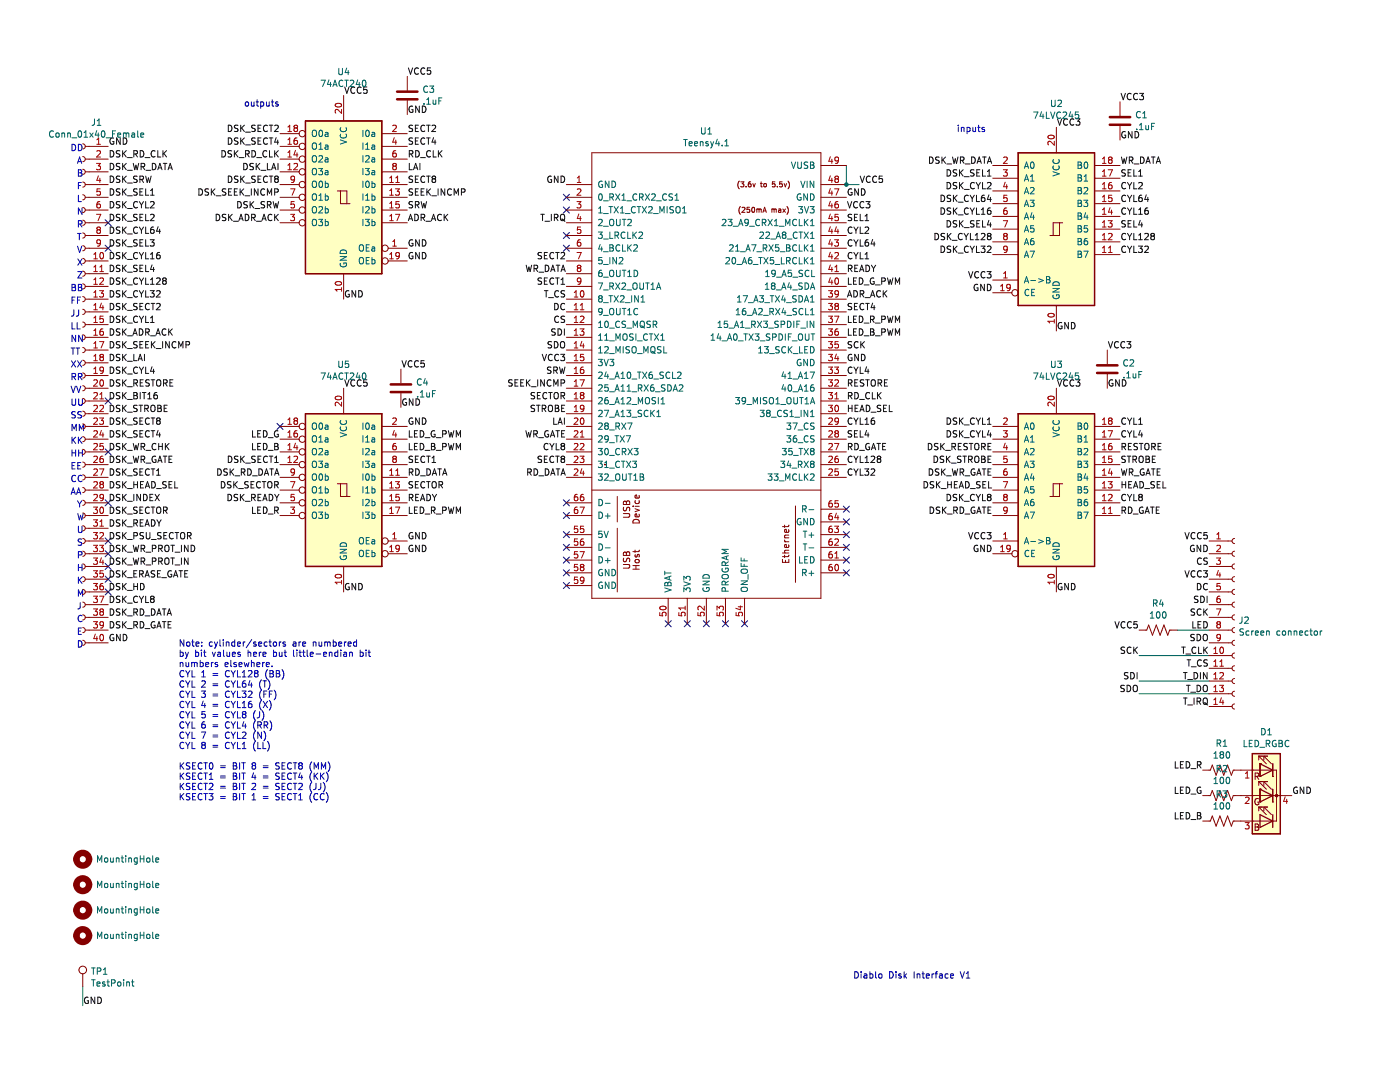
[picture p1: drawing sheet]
EESchema Schematic File Version 4
EELAYER 30 0
EELAYER END
$Descr A 11000 8500
encoding utf-8
Sheet 1 1
Title ""
Date ""
Rev ""
Comp ""
Comment1 ""
Comment2 ""
Comment3 ""
Comment4 ""
$EndDescr
$Comp
L interface-rescue:LED_RGBC-Device D1
U 1 1
P 9950 6250
F 0 "D1" H 9950 6750 50  0000 C CNN
F 1 "LED_RGBC" H 9950 6657 50  0000 C CNN
F 2 "SparkFun:LED-RGB-THRU" H 9950 6200 50  0001 C CNN
F 3 "~" H 9950 6200 50  0001 C CNN
	1    9950 6250
	-1   0    0    -1  
$EndComp
$Comp
L interface-rescue:R_US-Device R1
U 1 1
P 9600 6050
F 0 "R1" V 9390 6050 50  0000 C CNN
F 1 "180" V 9483 6050 50  0000 C CNN
F 2 "Resistors_ThroughHole:R_Axial_DIN0207_L6.3mm_D2.5mm_P7.62mm_Horizontal" V 9640 6040 50  0001 C CNN
F 3 "~" H 9600 6050 50  0001 C CNN
	1    9600 6050
	0    1    1    0   
$EndComp
$Comp
L interface-rescue:R_US-Device R2
U 1 1
P 9600 6250
F 0 "R2" V 9390 6250 50  0000 C CNN
F 1 "100" V 9483 6250 50  0000 C CNN
F 2 "Resistors_ThroughHole:R_Axial_DIN0207_L6.3mm_D2.5mm_P7.62mm_Horizontal" V 9640 6240 50  0001 C CNN
F 3 "~" H 9600 6250 50  0001 C CNN
	1    9600 6250
	0    1    1    0   
$EndComp
$Comp
L interface-rescue:R_US-Device R3
U 1 1
P 9600 6450
F 0 "R3" V 9390 6450 50  0000 C CNN
F 1 "100" V 9483 6450 50  0000 C CNN
F 2 "Resistors_ThroughHole:R_Axial_DIN0207_L6.3mm_D2.5mm_P7.62mm_Horizontal" V 9640 6440 50  0001 C CNN
F 3 "~" H 9600 6450 50  0001 C CNN
	1    9600 6450
	0    1    1    0   
$EndComp
$Comp
L interface-rescue:Conn_01x40_Female-Connector J1
U 1 1
P 650 3050
F 0 "J1" H 541 5138 50  0000 C CNN
F 1 "Conn_01x40_Female" H 541 5045 50  0000 C CNN
F 2 "interface:connector-2x20" H 650 3050 50  0001 C CNN
F 3 "~" H 650 3050 50  0001 C CNN
	1    650  3050
	-1   0    0    -1  
$EndComp
$Comp
L interface-rescue:Conn_01x14_Female-Connector J2
U 1 1
P 9700 4850
F 0 "J2" H 9728 4826 50  0000 L CNN
F 1 "Screen connector" H 9728 4733 50  0000 L CNN
F 2 "Pin_Headers:Pin_Header_Straight_1x14_Pitch2.54mm" H 9700 4850 50  0001 C CNN
F 3 "~" H 9700 4850 50  0001 C CNN
	1    9700 4850
	1    0    0    -1  
$EndComp
$Comp
L interface-rescue:C-Device C3
U 1 1
P 3200 750
F 0 "C3" H 3315 797 50  0000 L CNN
F 1 ".1uF" H 3315 704 50  0000 L CNN
F 2 "Capacitors_ThroughHole:C_Disc_D3.0mm_W1.6mm_P2.50mm" H 3238 600 50  0001 C CNN
F 3 "~" H 3200 750 50  0001 C CNN
	1    3200 750 
	1    0    0    -1  
$EndComp
$Comp
L interface-rescue:C-Device C4
U 1 1
P 3150 3050
F 0 "C4" H 3265 3097 50  0000 L CNN
F 1 ".1uF" H 3265 3004 50  0000 L CNN
F 2 "Capacitors_ThroughHole:C_Disc_D3.0mm_W1.6mm_P2.50mm" H 3188 2900 50  0001 C CNN
F 3 "~" H 3150 3050 50  0001 C CNN
	1    3150 3050
	1    0    0    -1  
$EndComp
$Comp
L interface-rescue:C-Device C1
U 1 1
P 8800 950
F 0 "C1" H 8915 997 50  0000 L CNN
F 1 ".1uF" H 8915 904 50  0000 L CNN
F 2 "Capacitors_ThroughHole:C_Disc_D3.0mm_W1.6mm_P2.50mm" H 8838 800 50  0001 C CNN
F 3 "~" H 8800 950 50  0001 C CNN
	1    8800 950 
	1    0    0    -1  
$EndComp
$Comp
L interface-rescue:C-Device C2
U 1 1
P 8700 2900
F 0 "C2" H 8815 2947 50  0000 L CNN
F 1 ".1uF" H 8815 2854 50  0000 L CNN
F 2 "Capacitors_ThroughHole:C_Disc_D3.0mm_W1.6mm_P2.50mm" H 8738 2750 50  0001 C CNN
F 3 "~" H 8700 2900 50  0001 C CNN
	1    8700 2900
	1    0    0    -1  
$EndComp
Text Label 6650 2850 0    50   ~ 0
GND
Text Label 4450 1450 2    50   ~ 0
GND
Text Label 3200 600  0    50   ~ 0
VCC5
Text Label 3150 2900 0    50   ~ 0
VCC5
Text Label 8800 800  0    50   ~ 0
VCC3
Text Label 8700 2750 0    50   ~ 0
VCC3
Text Label 3200 900  0    50   ~ 0
GND
Text Label 3150 3200 0    50   ~ 0
GND
Text Label 8800 1100 0    50   ~ 0
GND
Text Label 8700 3050 0    50   ~ 0
GND
Text Label 10150 6250 0    50   ~ 0
GND
Text Label 2700 4650 0    50   ~ 0
GND
Text Label 2700 2350 0    50   ~ 0
GND
Text Label 8300 2600 0    50   ~ 0
GND
Text Label 8300 4650 0    50   ~ 0
GND
Text Label 8300 3050 0    50   ~ 0
VCC3
Text Label 8300 1000 0    50   ~ 0
VCC3
Text Label 2700 3050 0    50   ~ 0
VCC5
Text Label 2700 750  0    50   ~ 0
VCC5
Text Label 9500 4250 2    50   ~ 0
VCC5
Text Label 9500 4350 2    50   ~ 0
GND
Text Label 9500 4450 2    50   ~ 0
CS
Text Label 9500 4550 2    50   ~ 0
VCC3
Text Label 9500 4650 2    50   ~ 0
DC
Text Label 9500 4750 2    50   ~ 0
SDI
Text Label 9500 4850 2    50   ~ 0
SCK
Text Label 9500 4950 2    50   ~ 0
LED
Text Label 9500 5050 2    50   ~ 0
SDO
Text Label 9500 5150 2    50   ~ 0
T_CLK
Text Label 9500 5250 2    50   ~ 0
T_CS
Text Label 9500 5350 2    50   ~ 0
T_DIN
Text Label 9500 5450 2    50   ~ 0
T_DO
Text Label 9500 5550 2    50   ~ 0
T_IRQ
$Comp
L interface-rescue:R_US-Device R4
U 1 1
P 9100 4950
F 0 "R4" V 8890 4950 50  0000 C CNN
F 1 "100" V 8983 4950 50  0000 C CNN
F 2 "Resistors_ThroughHole:R_Axial_DIN0207_L6.3mm_D2.5mm_P7.62mm_Horizontal" V 9140 4940 50  0001 C CNN
F 3 "~" H 9100 4950 50  0001 C CNN
	1    9100 4950
	0    1    1    0   
$EndComp
Wire Wire Line
	9500 4950 9250 4950
Text Label 8950 4950 2    50   ~ 0
VCC5
$Comp
L interface-rescue:74LS240-74xx U5
U 1 1
P 2700 3850
F 0 "U5" H 2700 4836 50  0000 C CNN
F 1 "74ACT240" H 2700 4743 50  0000 C CNN
F 2 "Housings_DIP:DIP-20_W7.62mm" H 2700 3850 50  0001 C CNN
F 3 "http://www.ti.com/lit/ds/symlink/sn74ls240.pdf" H 2700 3850 50  0001 C CNN
	1    2700 3850
	-1   0    0    -1  
$EndComp
$Comp
L interface-rescue:74LS240-74xx U4
U 1 1
P 2700 1550
F 0 "U4" H 2700 2536 50  0000 C CNN
F 1 "74ACT240" H 2700 2443 50  0000 C CNN
F 2 "Housings_DIP:DIP-20_W7.62mm" H 2700 1550 50  0001 C CNN
F 3 "http://www.ti.com/lit/ds/symlink/sn74ls240.pdf" H 2700 1550 50  0001 C CNN
	1    2700 1550
	-1   0    0    -1  
$EndComp
$Comp
L interface-rescue:74HC245-74xx U2
U 1 1
P 8300 1800
F 0 "U2" H 8300 2786 50  0000 C CNN
F 1 "74LVC245" H 8300 2693 50  0000 C CNN
F 2 "Housings_DIP:DIP-20_W7.62mm" H 8300 1800 50  0001 C CNN
F 3 "http://www.ti.com/lit/gpn/sn74HC245" H 8300 1800 50  0001 C CNN
	1    8300 1800
	1    0    0    -1  
$EndComp
$Comp
L interface-rescue:74HC245-74xx U3
U 1 1
P 8300 3850
F 0 "U3" H 8300 4836 50  0000 C CNN
F 1 "74LVC245" H 8300 4743 50  0000 C CNN
F 2 "Housings_DIP:DIP-20_W7.62mm" H 8300 3850 50  0001 C CNN
F 3 "http://www.ti.com/lit/gpn/sn74HC245" H 8300 3850 50  0001 C CNN
	1    8300 3850
	1    0    0    -1  
$EndComp
Text Label 850  1250 0    50   ~ 0
DSK_RD_CLK
Text Label 850  1350 0    50   ~ 0
DSK_WR_DATA
Text Label 850  1150 0    50   ~ 0
GND
Text Label 850  4850 0    50   ~ 0
DSK_RD_DATA
Text Label 850  4950 0    50   ~ 0
DSK_RD_GATE
Text Label 850  1450 0    50   ~ 0
DSK_SRW
Text Label 850  4450 0    50   ~ 0
DSK_WR_PROT_IN
Text Label 850  4750 0    50   ~ 0
DSK_CYL8
Text Label 850  4550 0    50   ~ 0
DSK_ERASE_GATE
Text Label 850  1550 0    50   ~ 0
DSK_SEL1
Text Label 850  4650 0    50   ~ 0
DSK_HD
Text Label 850  4350 0    50   ~ 0
DSK_WR_PROT_IND
Text Label 850  1750 0    50   ~ 0
DSK_SEL2
Text Label 850  4250 0    50   ~ 0
DSK_PSU_SECTOR
Text Label 850  1850 0    50   ~ 0
DSK_CYL64
Text Label 850  4150 0    50   ~ 0
DSK_READY
Text Label 850  1950 0    50   ~ 0
DSK_SEL3
Text Label 850  4050 0    50   ~ 0
DSK_SECTOR
Text Label 850  2050 0    50   ~ 0
DSK_CYL16
Text Label 850  2150 0    50   ~ 0
DSK_SEL4
Text Label 850  2250 0    50   ~ 0
DSK_CYL128
Text Label 850  2350 0    50   ~ 0
DSK_CYL32
Text Label 850  2450 0    50   ~ 0
DSK_SECT2
Text Label 850  2550 0    50   ~ 0
DSK_CYL1
Text Label 850  2650 0    50   ~ 0
DSK_ADR_ACK
Text Label 850  2750 0    50   ~ 0
DSK_SEEK_INCMP
Text Label 850  2850 0    50   ~ 0
DSK_LAI
Text Label 850  3050 0    50   ~ 0
DSK_RESTORE
Text Label 850  3150 0    50   ~ 0
DSK_BIT16
Text Label 850  3250 0    50   ~ 0
DSK_STROBE
Text Label 850  3350 0    50   ~ 0
DSK_SECT8
Text Label 850  3450 0    50   ~ 0
DSK_SECT4
Text Label 850  3550 0    50   ~ 0
DSK_WR_CHK
Text Label 850  3650 0    50   ~ 0
DSK_WR_GATE
Text Label 850  3750 0    50   ~ 0
DSK_SECT1
Text Label 850  3950 0    50   ~ 0
DSK_INDEX
Text Label 850  5050 0    50   ~ 0
GND
Text Label 850  2950 0    50   ~ 0
DSK_CYL4
Text Label 2200 1250 2    50   ~ 0
DSK_RD_CLK
Text Label 3200 1250 0    50   ~ 0
RD_CLK
Text Label 7800 1300 2    50   ~ 0
DSK_WR_DATA
Text Label 7800 1400 2    50   ~ 0
DSK_SEL1
Text Label 7800 1500 2    50   ~ 0
DSK_CYL2
Text Label 7800 1600 2    50   ~ 0
DSK_CYL64
Text Label 7800 1700 2    50   ~ 0
DSK_CYL16
Text Label 7800 1800 2    50   ~ 0
DSK_SEL4
Text Label 7800 1900 2    50   ~ 0
DSK_CYL128
Text Label 7800 2000 2    50   ~ 0
DSK_CYL32
Text Label 7800 3350 2    50   ~ 0
DSK_CYL1
Text Label 7800 3450 2    50   ~ 0
DSK_CYL4
Text Label 7800 3550 2    50   ~ 0
DSK_RESTORE
Text Label 7800 3650 2    50   ~ 0
DSK_STROBE
Text Label 7800 3750 2    50   ~ 0
DSK_WR_GATE
Text Label 7800 3850 2    50   ~ 0
DSK_HEAD_SEL
Text Label 7800 3950 2    50   ~ 0
DSK_CYL8
Text Label 7800 4050 2    50   ~ 0
DSK_RD_GATE
NoConn ~ 850  4550
NoConn ~ 850  1750
NoConn ~ 850  1950
Text Label 2200 1650 2    50   ~ 0
DSK_SRW
Text Label 2200 1050 2    50   ~ 0
DSK_SECT2
Text Label 2200 1750 2    50   ~ 0
DSK_ADR_ACK
Text Label 2200 1550 2    50   ~ 0
DSK_SEEK_INCMP
Text Label 2200 1350 2    50   ~ 0
DSK_LAI
Text Label 2200 1450 2    50   ~ 0
DSK_SECT8
Text Label 2200 1150 2    50   ~ 0
DSK_SECT4
NoConn ~ 850  4350
NoConn ~ 850  4450
Text Label 9450 6050 2    50   ~ 0
LED_R
Text Label 9450 6250 2    50   ~ 0
LED_G
Text Label 9450 6450 2    50   ~ 0
LED_B
Text Label 2200 3550 2    50   ~ 0
LED_B
Text Label 2200 3450 2    50   ~ 0
LED_G
Text Label 2200 4050 2    50   ~ 0
LED_R
Text Label 3200 1950 0    50   ~ 0
GND
Text Label 3200 2050 0    50   ~ 0
GND
Text Label 3200 4250 0    50   ~ 0
GND
Text Label 3200 4350 0    50   ~ 0
GND
Text Label 3200 1650 0    50   ~ 0
SRW
Text Label 2200 3650 2    50   ~ 0
DSK_SECT1
Text Label 2200 3950 2    50   ~ 0
DSK_READY
Text Label 2200 3750 2    50   ~ 0
DSK_RD_DATA
NoConn ~ 850  4650
Text Label 8800 1300 0    50   ~ 0
WR_DATA
Text Label 3200 1050 0    50   ~ 0
SECT2
Text Label 3200 1750 0    50   ~ 0
ADR_ACK
Text Label 3200 1550 0    50   ~ 0
SEEK_INCMP
Text Label 3200 1350 0    50   ~ 0
LAI
Text Label 3200 1450 0    50   ~ 0
SECT8
Text Label 3200 3650 0    50   ~ 0
SECT1
Text Label 3200 3950 0    50   ~ 0
READY
Text Label 3200 3750 0    50   ~ 0
RD_DATA
Text Label 3200 4050 0    50   ~ 0
LED_R_PWM
Text Label 3200 3450 0    50   ~ 0
LED_G_PWM
Text Label 3200 3550 0    50   ~ 0
LED_B_PWM
Text Label 8800 1400 0    50   ~ 0
SEL1
Text Label 8800 1500 0    50   ~ 0
CYL2
Text Label 8800 1600 0    50   ~ 0
CYL64
Text Label 8800 1700 0    50   ~ 0
CYL16
Text Label 8800 1800 0    50   ~ 0
SEL4
Text Label 8800 1900 0    50   ~ 0
CYL128
Text Label 8800 2000 0    50   ~ 0
CYL32
Text Label 7800 2200 2    50   ~ 0
VCC3
Text Label 7800 2300 2    50   ~ 0
GND
Text Label 7800 4250 2    50   ~ 0
VCC3
Text Label 7800 4350 2    50   ~ 0
GND
Text Label 8800 3350 0    50   ~ 0
CYL1
Text Label 8800 3450 0    50   ~ 0
CYL4
Text Label 8800 3550 0    50   ~ 0
RESTORE
Text Label 8800 3650 0    50   ~ 0
STROBE
Text Label 8800 3750 0    50   ~ 0
WR_GATE
Text Label 8800 3850 0    50   ~ 0
HEAD_SEL
Text Label 8800 4050 0    50   ~ 0
RD_GATE
Text Label 4450 2550 2    50   ~ 0
CS
Text Label 4450 2450 2    50   ~ 0
DC
Text Label 4450 2650 2    50   ~ 0
SDI
Text Label 6650 2750 0    50   ~ 0
SCK
Text Label 4450 2750 2    50   ~ 0
SDO
Text Label 8950 5150 2    50   ~ 0
SCK
Text Label 4450 2350 2    50   ~ 0
T_CS
Text Label 4450 1750 2    50   ~ 0
T_IRQ
Text Label 8950 5350 2    50   ~ 0
SDI
Text Label 8950 5450 2    50   ~ 0
SDO
Wire Wire Line
	8950 5450 9500 5450
Wire Wire Line
	8950 5350 9500 5350
Wire Wire Line
	8950 5150 9500 5150
Text Label 6750 1450 0    50   ~ 0
VCC5
Text Label 6650 1650 0    50   ~ 0
VCC3
Text Label 6650 1550 0    50   ~ 0
GND
Text Label 4450 2050 2    50   ~ 0
SECT2
Text Notes 2200 850  2    50   ~ 0
outputs
Text Notes 7750 1050 2    50   ~ 0
inputs
Text Label 4450 3350 2    50   ~ 0
LAI
Text Label 6650 2450 0    50   ~ 0
SECT4
Text Label 4450 3250 2    50   ~ 0
STROBE
Text Label 4450 3650 2    50   ~ 0
SECT8
Text Label 4450 3150 2    50   ~ 0
SECTOR
Text Label 4450 3750 2    50   ~ 0
RD_DATA
Text Label 6650 1750 0    50   ~ 0
SEL1
Text Label 6650 1850 0    50   ~ 0
CYL2
Text Label 6650 1950 0    50   ~ 0
CYL64
Text Label 6650 3350 0    50   ~ 0
CYL16
Text Label 6650 3450 0    50   ~ 0
SEL4
Text Label 6650 3650 0    50   ~ 0
CYL128
Text Label 6650 3750 0    50   ~ 0
CYL32
Text Label 6650 2050 0    50   ~ 0
CYL1
Text Label 6650 2950 0    50   ~ 0
CYL4
Text Label 6650 3050 0    50   ~ 0
RESTORE
Text Label 6650 3550 0    50   ~ 0
RD_GATE
Text Label 850  1650 0    50   ~ 0
DSK_CYL2
$Comp
L interface-rescue:MountingHole-Mechanical H1
U 1 1
P 650 6750
F 0 "H1" H 750 6797 50  0001 L CNN
F 1 "MountingHole" H 750 6750 50  0000 L CNN
F 2 "interface:MountingHole_M3" H 650 6750 50  0001 C CNN
F 3 "~" H 650 6750 50  0001 C CNN
	1    650  6750
	1    0    0    -1  
$EndComp
$Comp
L interface-rescue:MountingHole-Mechanical H2
U 1 1
P 650 6950
F 0 "H2" H 750 6997 50  0001 L CNN
F 1 "MountingHole" H 750 6950 50  0000 L CNN
F 2 "interface:MountingHole_M3" H 650 6950 50  0001 C CNN
F 3 "~" H 650 6950 50  0001 C CNN
	1    650  6950
	1    0    0    -1  
$EndComp
$Comp
L interface-rescue:MountingHole-Mechanical H3
U 1 1
P 650 7150
F 0 "H3" H 750 7197 50  0001 L CNN
F 1 "MountingHole" H 750 7150 50  0000 L CNN
F 2 "interface:MountingHole_M3" H 650 7150 50  0001 C CNN
F 3 "~" H 650 7150 50  0001 C CNN
	1    650  7150
	1    0    0    -1  
$EndComp
$Comp
L interface-rescue:MountingHole-Mechanical H4
U 1 1
P 650 7350
F 0 "H4" H 750 7397 50  0001 L CNN
F 1 "MountingHole" H 750 7350 50  0000 L CNN
F 2 "interface:MountingHole_M3" H 650 7350 50  0001 C CNN
F 3 "~" H 650 7350 50  0001 C CNN
	1    650  7350
	1    0    0    -1  
$EndComp
NoConn ~ 4450 1650
NoConn ~ 4450 1550
NoConn ~ 4450 1850
Text Label 4450 2850 2    50   ~ 0
VCC3
NoConn ~ 350  -150
NoConn ~ 6650 4000
NoConn ~ 6650 4100
NoConn ~ 6650 4200
NoConn ~ 6650 4300
NoConn ~ 6650 4400
NoConn ~ 6650 4500
NoConn ~ 5850 4900
NoConn ~ 5700 4900
NoConn ~ 5550 4900
NoConn ~ 5400 4900
NoConn ~ 5250 4900
NoConn ~ 4450 4600
NoConn ~ 4450 4500
NoConn ~ 4450 4400
NoConn ~ 4450 4300
NoConn ~ 4450 4200
NoConn ~ 4450 4050
NoConn ~ 4450 3950
Text Label 4450 2250 2    50   ~ 0
SECT1
Text Label 6650 3150 0    50   ~ 0
RD_CLK
Text Label 4450 3450 2    50   ~ 0
WR_GATE
$Comp
L teensy:Teensy4.1 U1
U 1 1
P 5550 3600
F 0 "U1" H 5550 6170 50  0000 C CNN
F 1 "Teensy4.1" H 5550 6077 50  0000 C CNN
F 2 "interface:Teensy41_simple" H 5150 4000 50  0001 C CNN
F 3 "" H 5150 4000 50  0001 C CNN
	1    5550 3600
	1    0    0    -1  
$EndComp
Text Label 6650 2350 0    50   ~ 0
ADR_ACK
Text Label 6650 2150 0    50   ~ 0
READY
Text Label 850  3850 0    50   ~ 0
DSK_HEAD_SEL
NoConn ~ 850  4250
NoConn ~ 850  3950
NoConn ~ 850  3550
NoConn ~ 850  3150
Text Label 3200 1150 0    50   ~ 0
SECT4
Text Label 3200 3850 0    50   ~ 0
SECTOR
Text Label 3200 3350 0    50   ~ 0
GND
NoConn ~ 2200 3350
Text Label 2200 3850 2    50   ~ 0
DSK_SECTOR
Text Label 4450 2950 2    50   ~ 0
SRW
Text Label 4450 3050 2    50   ~ 0
SEEK_INCMP
Text Label 6650 2550 0    50   ~ 0
LED_R_PWM
Text Label 6650 2250 0    50   ~ 0
LED_G_PWM
Text Label 6650 2650 0    50   ~ 0
LED_B_PWM
Text Label 4450 2150 2    50   ~ 0
WR_DATA
NoConn ~ 4450 1950
Text Label 4450 3550 2    50   ~ 0
CYL8
Text Label 8800 3950 0    50   ~ 0
CYL8
Text Notes 550  1200 0    50   ~ 0
DD
Text Notes 600  1300 0    50   ~ 0
A
Text Notes 600  1400 0    50   ~ 0
B
Text Notes 600  4900 0    50   ~ 0
C
Text Notes 600  5000 0    50   ~ 0
E
Text Notes 600  5100 0    50   ~ 0
D
Text Notes 600  1500 0    50   ~ 0
F
Text Notes 600  4500 0    50   ~ 0
H
Text Notes 600  4800 0    50   ~ 0
J
Text Notes 600  4600 0    50   ~ 0
K
Text Notes 600  1600 0    50   ~ 0
L
Text Notes 600  4700 0    50   ~ 0
M
Text Notes 600  1700 0    50   ~ 0
N
Text Notes 600  4400 0    50   ~ 0
P
Text Notes 600  1800 0    50   ~ 0
R
Text Notes 600  4300 0    50   ~ 0
S
Text Notes 600  1900 0    50   ~ 0
T
Text Notes 600  4200 0    50   ~ 0
U
Text Notes 600  2000 0    50   ~ 0
V
Text Notes 600  4100 0    50   ~ 0
W
Text Notes 600  2100 0    50   ~ 0
X
Text Notes 600  4000 0    50   ~ 0
Y
Text Notes 600  2200 0    50   ~ 0
Z
Text Notes 550  3900 0    50   ~ 0
AA
Text Notes 550  2300 0    50   ~ 0
BB
Text Notes 550  3800 0    50   ~ 0
CC
Text Notes 550  3700 0    50   ~ 0
EE
Text Notes 550  2400 0    50   ~ 0
FF
Text Notes 550  3600 0    50   ~ 0
HH
Text Notes 550  2500 0    50   ~ 0
JJ
Text Notes 550  3500 0    50   ~ 0
KK
Text Notes 550  2600 0    50   ~ 0
LL
Text Notes 550  3400 0    50   ~ 0
MM
Text Notes 550  2700 0    50   ~ 0
NN
Text Notes 550  3000 0    50   ~ 0
RR
Text Notes 550  3300 0    50   ~ 0
SS
Text Notes 550  2800 0    50   ~ 0
TT
Text Notes 550  3200 0    50   ~ 0
UU
Text Notes 550  3100 0    50   ~ 0
VV
Text Notes 550  2900 0    50   ~ 0
XX
Text Notes 1400 6300 0    50   ~ 0
Note: cylinder/sectors are numbered\nby bit values here but little-endian bit\nnumbers elsewhere.\nCYL 1 = CYL128 (BB)\nCYL 2 = CYL64 (T)\nCYL 3 = CYL32 (FF)\nCYL 4 = CYL16 (X)\nCYL 5 = CYL8 (J)\nCYL 6 = CYL4 (RR)\nCYL 7 = CYL2 (N)\nCYL 8 = CYL1 (LL)\n\nKSECT0 = BIT 8 = SECT8 (MM)\nKSECT1 = BIT 4 = SECT4 (KK)\nKSECT2 = BIT 2 = SECT2 (JJ)\nKSECT3 = BIT 1 = SECT1 (CC)
Wire Wire Line
	6650 1300 6650 1450
Wire Wire Line
	6750 1450 6650 1450
Connection ~ 6650 1450
Text Label 6650 3250 0    50   ~ 0
HEAD_SEL
$Comp
L Connector:TestPoint TP1
U 1 1
P 650 7750
F 0 "TP1" H 710 7869 50  0000 L CNN
F 1 "TestPoint" H 710 7776 50  0000 L CNN
F 2 "Pin_Headers:Pin_Header_Straight_1x01_Pitch2.54mm" H 850 7750 50  0001 C CNN
F 3 "~" H 850 7750 50  0001 C CNN
	1    650  7750
	1    0    0    -1  
$EndComp
Text Label 650  7900 0    50   ~ 0
GND
Wire Wire Line
	650  7900 650  7750
Text Notes 6700 7700 0    50   ~ 0
Diablo Disk Interface V1\n
$EndSCHEMATC
